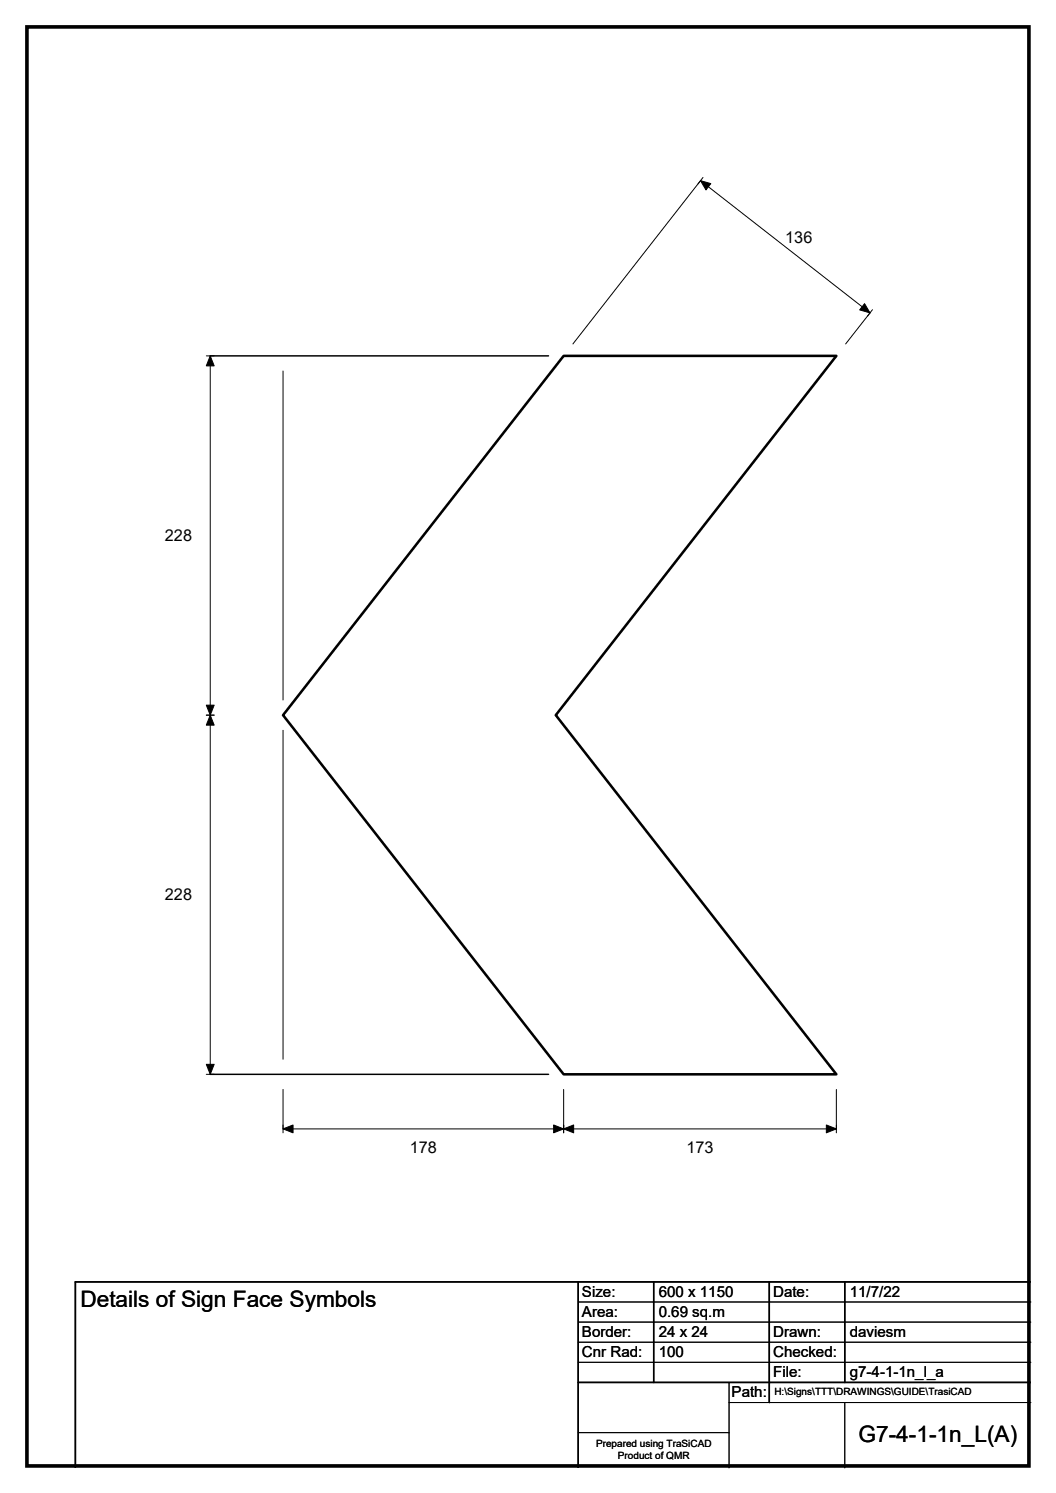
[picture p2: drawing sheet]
<svg xmlns="http://www.w3.org/2000/svg" width="210mm" height="297mm" viewBox="0 0 210 297" stroke-linecap="round" stroke-linejoin="round" font-family="sans-serif">
<path d="M41.8 70.8h67.3M41.8 213.7h67.3M115 255v37M130 255v20M153 255v24M168 255v20M205 255h-190v37M115 275h90" fill="none" stroke="#000" stroke-width=".3"/>
<g fill="none" stroke="#000" stroke-width=".2">
<path d="M139.8 35.3l-1 1.3M41 70.8h1.6M41.8 70.8v142.9M56.3 73.8v65.5M113.9 68.4l25.4-32.5 33.7 26.4-4.9 6.1M173.5 61.6l-1 1.3M41 142.3h1.6M56.3 145.3v65.4M41 213.7h1.6M56.3 216.7v8.7M112.1 216.7v8.7M166.3 216.7v8.7"/>
<path d="M56.3 224.6h110M115 259h90M115 263h90M115 267h90M115 271h90M145 279h60M145 275v17M168 279v13M115 285h30"/>
</g>
<path d="M139.3 35.9l2.1 .6-1 1.3zM41.8 70.8l.8 2h-1.6zM171.9 60.4l1.1 1.9-2.1-.6zM41 140.3h1.6l-.8 2zM41.8 142.3l.8 2h-1.6zM41 211.8h1.6l-.8 1.9zM56.3 224.6l2-.8v1.6zM112.1 224.6l2-.8v1.6zM110.1 223.8l2 .8-2 .8zM164.3 223.8l2 .8-2 .8z" fill="#000" stroke="#000" stroke-width=".2"/>
<path d="M112.1 70.8h54.2l-55.8 71.5 55.8 71.4h-54.2l-55.8-71.4z" fill="none" stroke="#000" stroke-width=".51"/>
<path d="M5.4 5.4h199.2v286.3h-199.2z" fill="none" stroke="#000" stroke-width=".72"/>
<g font-size="4.5">
<text x="16" y="260.1">Details of Sign Face Symbols</text>
<text x="170.7" y="286.9">G7-4-1-1n_L(A)</text>
</g>
<g font-size="3.2">
<text x="156.1" y="48.4">136</text>
<text x="32.8" y="107.6">228</text>
<text x="32.8" y="179.1">228</text>
<text x="81.5" y="229.3">178</text>
<text x="136.5" y="229.3">173</text>
</g>
<g font-size="3">
<text x="115.7" y="258">Size:</text>
<text x="131" y="258">600 x 1150</text>
<text x="153.7" y="258">Date:</text>
<text x="169" y="258">11/7/22</text>
<text x="115.7" y="262">Area:</text>
<text x="131" y="262">0.69 sq.m</text>
<text x="115.7" y="266">Border:</text>
<text x="115.7" y="270">Cnr Rad:</text>
<text x="131" y="266">24 x 24</text>
<text x="131" y="270">100</text>
<text x="153.7" y="266">Drawn:</text>
<text x="153.7" y="270">Checked:</text>
<text x="169" y="266">daviesm</text>
<text x="153.7" y="274">File:</text>
<text x="169" y="274">g7-4-1-1n_l_a</text>
<text x="145.5" y="278">Path:</text>
</g>
<g font-size="2">
<text x="154" y="277.6">H:\Signs\TTT\DRAWINGS\GUIDE\TrasiCAD</text>
<text x="118.5" y="287.8">Prepared using TraSiCAD</text>
<text x="122.9" y="290.2">Product of QMR</text>
</g>
</svg>
